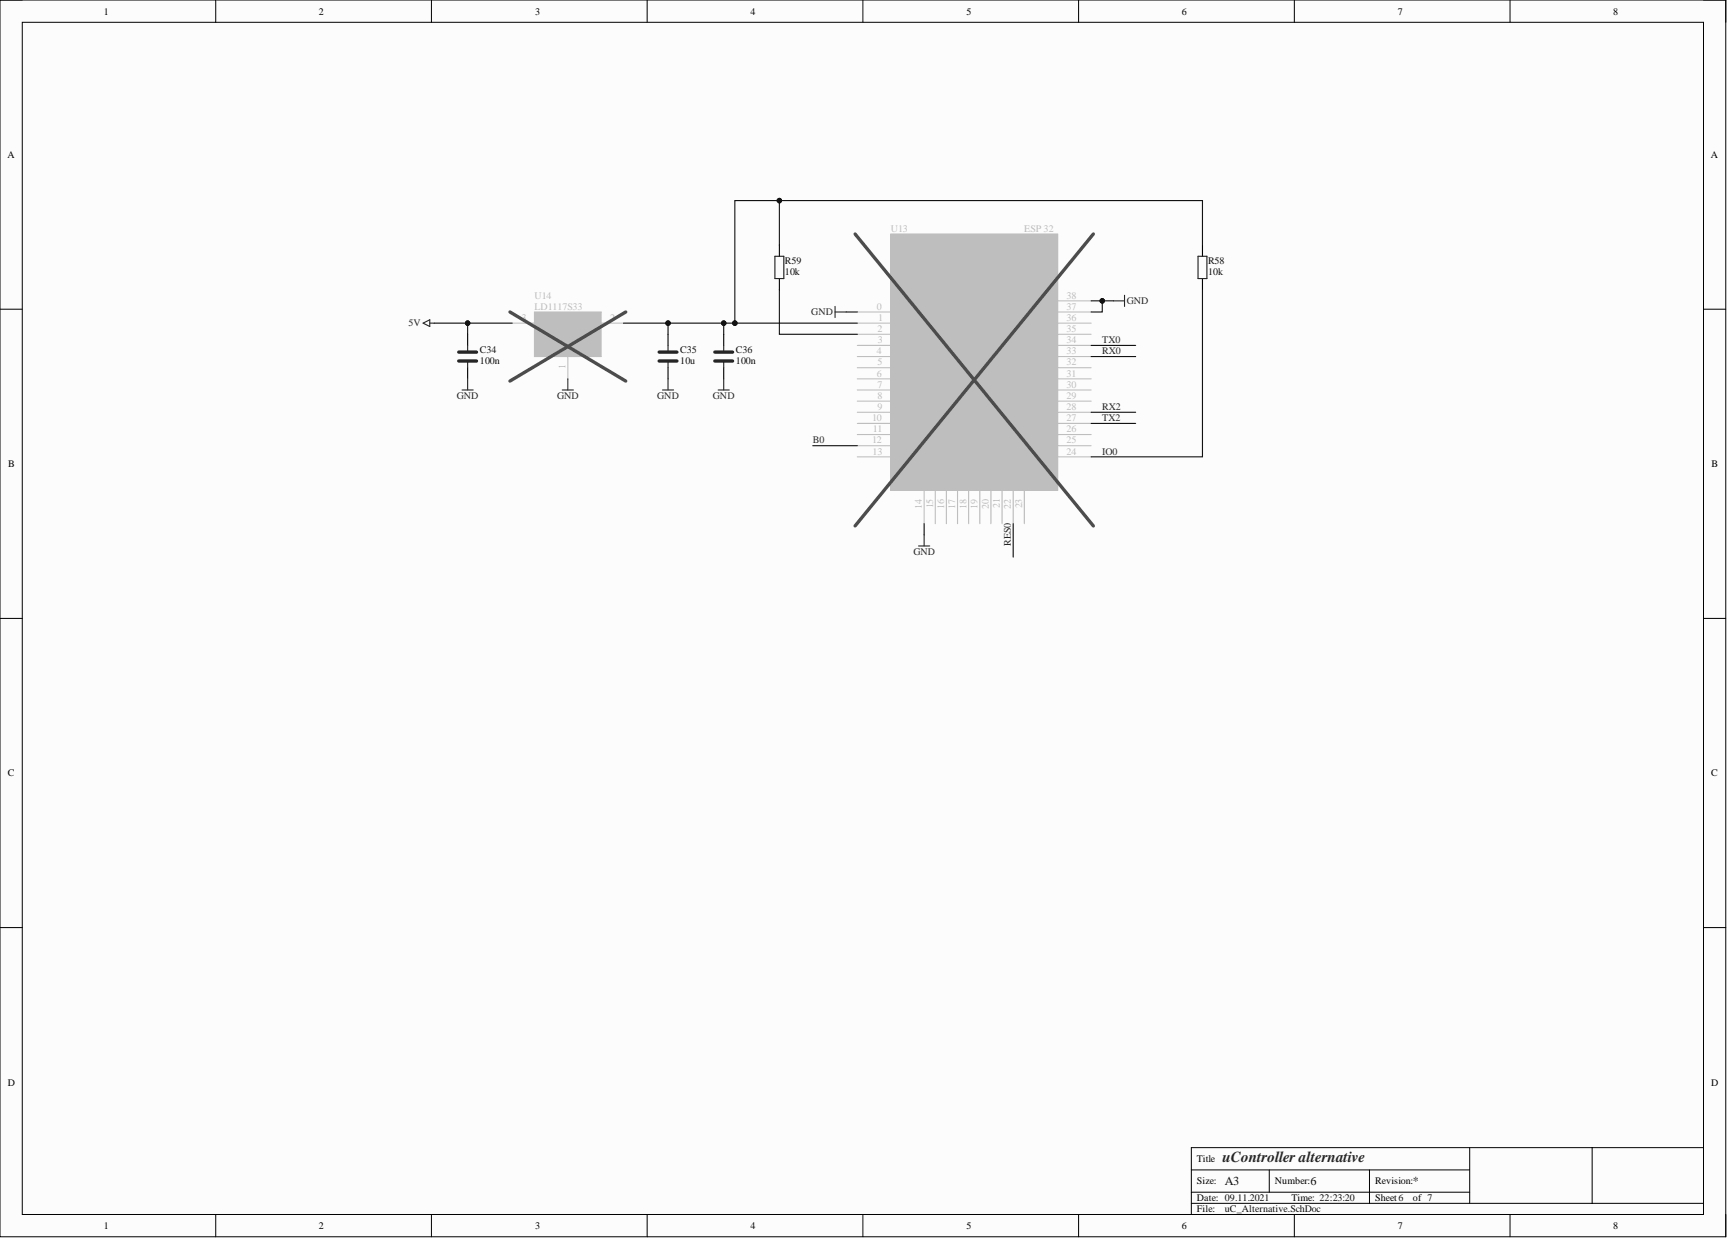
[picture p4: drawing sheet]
<svg xmlns="http://www.w3.org/2000/svg" width="393mm" height="282mm" viewBox="0 0 393 282" stroke-linecap="round" stroke-linejoin="round" font-family="sans-serif">
<path d="M0 0h393.1v281.6h-393.1z" fill-rule="evenodd" fill="#fcfcfc"/>
<path d="M0 0h393.1v281.6h-393.1z" fill="none" stroke="#000" stroke-width=".23"/>
<path d="M5.1 5.1h382.9v271.4h-382.9z" fill-rule="evenodd" fill="#fcfcfc"/>
<g fill="none" stroke="#000" stroke-width=".23">
<path d="M0 0h5.1M5.1 5.1h382.9v271.4h-382.9zM49.1 0v5.1M98.3 0v5.1M147.4 0v5.1M196.5 0v5.1M245.7 0v5.1M294.8 0v5.1M343.9 0v5.1M388 0h5.1v5.1M0 70.4h5.1M388 70.4h5.1"/>
<path d="M0 140.8h5.1M388 140.8h5.1M0 211.2h5.1M388 211.2h5.1M49.1 276.5v5.1M98.3 276.5v5.1M147.4 276.5v5.1M196.5 276.5v5.1M245.7 276.5v5.1M271.3 266.4h63.4M271.3 274h116.7M271.3 271.4h63.4"/>
<path d="M289.1 266.4v5M294.8 276.5v5.1M311.9 266.4v7.6M334.7 261.3v12.7M343.9 276.5v5.1M362.6 261.3v12.7M388 261.3h-116.7v15.2M393.1 276.5v5.1"/>
</g>
<path d="M202.9 53.3h38v58.3h-38z" fill-rule="evenodd" fill="#bebebe"/>
<path d="M202.9 53.3h38v58.3h-38z" fill="none" stroke="#bebebe" stroke-width=".23"/>
<g fill="none" stroke="#bebebe" stroke-width=".25">
<path d="M233.3 55.8v7.6M195.3 73.6h7.6M195.3 76.1h7.6M195.3 78.6h7.6M195.3 71h7.6M238.4 63.4v-7.6h-10.2v7.6h-5v-7.6h-5.1v7.6h-5.1v-7.6h-5.1v10.2M240.9 73.6h7.6M240.9 76.1h7.6M240.9 78.6h7.6M240.9 71h7.6M240.9 68.5h7.6M195.3 81.2h7.6"/>
<path d="M195.3 83.7h7.6M195.3 86.3h7.6M195.3 88.8h7.6M195.3 91.3h7.6M195.3 93.9h7.6M195.3 96.4h7.6M195.3 98.9h7.6M240.9 81.2h7.6M240.9 83.7h7.6M240.9 86.3h7.6M240.9 88.8h7.6M240.9 91.3h7.6"/>
<path d="M240.9 93.9h7.6M240.9 96.4h7.6M240.9 98.9h7.6M195.3 101.5h7.6M195.3 104h7.6M210.5 111.6v7.6M213 111.6v7.6M215.6 111.6v7.6M218.1 111.6v7.6M220.6 111.6v7.6M223.2 111.6v7.6M225.7 111.6v7.6"/>
<path d="M228.2 111.6v7.6M230.8 111.6v7.6M233.3 111.6v7.6M240.9 101.5h7.6M240.9 104h7.6"/>
</g>
<path d="M194.8 53.3l54.2 66.4M249 53.3l-54.2 66.4" fill="none" stroke="#4c4c4c" stroke-width=".76"/>
<path d="M96.4 73.6l1.5-.8v1.5zM97.9 73.6h1M190.2 69.8v2.5M190.2 71h2.5M253.6 68.5h2.5M256.1 67.2v2.6M209.2 124.3h2.5M210.5 121.8v2.5" fill="none" stroke="#262626" stroke-width=".25"/>
<path d="M121.7 71h15.2v10.2h-15.2z" fill-rule="evenodd" fill="#bebebe"/>
<path d="M121.7 71h15.2v10.2h-15.2z" fill="none" stroke="#bebebe" stroke-width=".23"/>
<path d="M116.7 73.6h5M136.9 73.6h5.1M129.3 81.2v5.1" fill="none" stroke="#bebebe" stroke-width=".25"/>
<path d="M116.1 71l26.4 15.8M142.5 71l-26.4 15.8" fill="none" stroke="#4c4c4c" stroke-width=".76"/>
<path d="M105.2 88.8h2.6M106.5 86.3v2.5M128.1 88.8h2.5M129.3 86.3v2.5M150.9 88.8h2.5M152.2 86.3v2.5M163.6 88.8h2.5M164.8 86.3v2.5" fill="none" stroke="#262626" stroke-width=".25"/>
<path d="M177.5 55.8v2.6M273.9 55.8v2.6M106.5 76.1v2.5M152.2 76.1v2.5M164.8 76.1v2.5M177.5 63.4v2.6M273.9 63.4v2.6M106.5 83.7v2.6M152.2 83.7v2.6M164.8 83.7v2.6" fill="none" stroke="#000" stroke-width=".25"/>
<path d="M106.5 78.6v1.6M152.2 78.6v1.6M164.8 78.6v1.6M106.5 82.2v1.5M152.2 82.2v1.5M164.8 82.2v1.5" fill="none" stroke="#222" stroke-width=".25"/>
<path d="M104.5 82.2h4M104.5 80.2h4M150.1 82.2h4.1M150.1 80.2h4.1M162.8 82.2h4.1M162.8 80.2h4.1" fill="none" stroke="#222" stroke-width=".76"/>
<path d="M176.5 58.4h2v5h-2zM272.9 58.4h2v5h-2z" fill="none" stroke="#1c1c1c" stroke-width=".25"/>
<path d="M248.5 78.6h10.2M253.6 68.5h-2.5v2.5h-2.6M248.5 81.2h10.2M248.5 96.4h10.2M210.5 119.2v2.6" fill="none" stroke="#0e0e0e" stroke-width=".25"/>
<circle cx="251.1" cy="68.5" r=".51" fill="#0e0e0e"/>
<circle cx="251.1" cy="68.5" r=".51" fill="none" stroke="#0e0e0e" stroke-width=".23"/>
<path d="M248.5 68.5h2.6" fill="none" stroke="#0e0e0e" stroke-width=".25"/>
<circle cx="251.1" cy="68.5" r=".51" fill="#0e0e0e"/>
<circle cx="251.1" cy="68.5" r=".51" fill="none" stroke="#0e0e0e" stroke-width=".23"/>
<path d="M106.5 73.6v2.5M192.7 71h2.6" fill="none" stroke="#0e0e0e" stroke-width=".25"/>
<circle cx="106.5" cy="73.6" r=".51" fill="#0e0e0e"/>
<circle cx="106.5" cy="73.6" r=".51" fill="none" stroke="#0e0e0e" stroke-width=".23"/>
<path d="M152.2 73.6v2.5" fill="none" stroke="#0e0e0e" stroke-width=".25"/>
<circle cx="152.2" cy="73.6" r=".51" fill="#0e0e0e"/>
<circle cx="152.2" cy="73.6" r=".51" fill="none" stroke="#0e0e0e" stroke-width=".23"/>
<path d="M98.9 73.6h17.8" fill="none" stroke="#0e0e0e" stroke-width=".25"/>
<circle cx="106.5" cy="73.6" r=".51" fill="#0e0e0e"/>
<circle cx="106.5" cy="73.6" r=".51" fill="none" stroke="#0e0e0e" stroke-width=".23"/>
<path d="M164.8 73.6v2.5" fill="none" stroke="#0e0e0e" stroke-width=".25"/>
<circle cx="164.8" cy="73.6" r=".51" fill="#0e0e0e"/>
<circle cx="164.8" cy="73.6" r=".51" fill="none" stroke="#0e0e0e" stroke-width=".23"/>
<path d="M273.9 55.8v-10.1h-106.5v27.9M273.9 66v38h-25.4M185.1 101.5h10.2M230.8 119.2v7.6" fill="none" stroke="#0e0e0e" stroke-width=".25"/>
<circle cx="177.5" cy="45.7" r=".51" fill="#0e0e0e"/>
<circle cx="177.5" cy="45.7" r=".51" fill="none" stroke="#0e0e0e" stroke-width=".23"/>
<circle cx="167.4" cy="73.6" r=".51" fill="#0e0e0e"/>
<circle cx="167.4" cy="73.6" r=".51" fill="none" stroke="#0e0e0e" stroke-width=".23"/>
<path d="M142 73.6h53.3" fill="none" stroke="#0e0e0e" stroke-width=".25"/>
<circle cx="152.2" cy="73.6" r=".51" fill="#0e0e0e"/>
<circle cx="152.2" cy="73.6" r=".51" fill="none" stroke="#0e0e0e" stroke-width=".23"/>
<circle cx="164.8" cy="73.6" r=".51" fill="#0e0e0e"/>
<circle cx="164.8" cy="73.6" r=".51" fill="none" stroke="#0e0e0e" stroke-width=".23"/>
<circle cx="167.4" cy="73.6" r=".51" fill="#0e0e0e"/>
<circle cx="167.4" cy="73.6" r=".51" fill="none" stroke="#0e0e0e" stroke-width=".23"/>
<path d="M177.5 45.7v10.1" fill="none" stroke="#0e0e0e" stroke-width=".25"/>
<circle cx="177.5" cy="45.7" r=".51" fill="#0e0e0e"/>
<circle cx="177.5" cy="45.7" r=".51" fill="none" stroke="#0e0e0e" stroke-width=".23"/>
<path d="M177.5 66v10.1h17.8M248.5 93.9h10.2" fill="none" stroke="#0e0e0e" stroke-width=".25"/>
<text font-size="3.5" fill="#262626" x="278.4" y="264.6">uController alternative</text>
<g font-size="2.8" fill="#0e0e0e">
<text x="279" y="269.8">A3</text>
<text x="298.5" y="269.8">6</text>
<text x="321.8" y="269.8">*</text>
</g>
<g font-size="2.3">
<text x="23.7" y="3.3">1</text>
<text x="72.6" y="3.3">2</text>
<text x="121.9" y="3.3">3</text>
<text x="170.9" y="3.3">4</text>
<text x="220.1" y="3.3">5</text>
<text x="269.1" y="3.3">6</text>
<text x="318.3" y="3.3">7</text>
<text x="367.5" y="3.3">8</text>
<text x="1.7" y="35.9">A</text>
<text x="389.7" y="35.9">A</text>
<text x="1.9" y="106.4">B</text>
<text x="389.9" y="106.4">B</text>
<text x="1.8" y="176.7">C</text>
<text x="389.8" y="176.7">C</text>
<text x="1.8" y="247.2">D</text>
<text x="389.8" y="247.2">D</text>
<text x="272.6" y="264.6">Title</text>
<text x="272.6" y="269.7">Size:</text>
<text x="290.4" y="269.7">Number:</text>
<text x="313.2" y="269.7">Revision:</text>
<text x="272.6" y="273.5">Date: 09.11.2021</text>
<text x="294.2" y="273.5">Time: 22:23:20</text>
<text x="313.2" y="273.5">Sheet6</text>
<text x="321.8" y="273.5">of 7</text>
<text x="23.7" y="279.8">1</text>
<text x="72.6" y="279.8">2</text>
<text x="121.9" y="279.8">3</text>
<text x="170.9" y="279.8">4</text>
<text x="220.1" y="279.8">5</text>
<text x="269.1" y="279.8">6</text>
<text x="272.6" y="276">File:</text>
<text x="318.3" y="279.8">7</text>
<text x="367.5" y="279.8">8</text>
</g>
<g font-size="2.3" fill="#bebebe">
<text x="202.9" y="52.8">U13</text>
<text x="233.3" y="52.8">ESP 32</text>
<text x="121.7" y="70.5">LD1117S33</text>
<text x="121.7" y="68">U14</text>
<text x="199.7" y="70.5">0</text>
<text x="204.6" y="71.8">GND</text>
<text x="231.9" y="69.3">P_GND</text>
<text x="234.2" y="71.8">GND</text>
<text x="242.9" y="70.5">37</text>
<text x="242.9" y="68">38</text>
<text x="118.8" y="73.1">3</text>
<text x="139" y="73.1">2</text>
<text x="199.8" y="75.6">2</text>
<text x="200" y="73.1">1</text>
<text x="242.9" y="75.6">35</text>
<text x="242.9" y="73.1">36</text>
<text x="130.1" y="79.4" transform="rotate(-90 130.1 79.4)">GND</text>
<text x="199.7" y="80.7">4</text>
<text x="199.8" y="83.2">5</text>
<text x="199.9" y="78.1">3</text>
<text x="204.6" y="79.4">SENSOR_VP</text>
<text x="204.6" y="81.9">SENSOR_VN</text>
<text x="242.9" y="83.2">32</text>
<text x="242.9" y="80.7">33</text>
<text x="242.9" y="78.1">34</text>
<text x="128.8" y="84.1" transform="rotate(-90 128.8 84.1)">1</text>
<text x="199.7" y="85.7">6</text>
<text x="199.8" y="88.3">7</text>
<text x="242.9" y="88.3">30</text>
<text x="242.9" y="85.7">31</text>
<text x="198.6" y="95.9">10</text>
<text x="199.8" y="90.8">8</text>
<text x="199.8" y="93.4">9</text>
<text x="242.9" y="95.9">27</text>
<text x="242.9" y="93.4">28</text>
<text x="242.9" y="90.8">29</text>
<text x="198.6" y="101">12</text>
<text x="198.8" y="98.4">11</text>
<text x="242.9" y="101">25</text>
<text x="242.9" y="98.4">26</text>
<text x="198.7" y="103.5">13</text>
<text x="204.6" y="102.2">IO14</text>
<text x="204.6" y="104.8">IO12</text>
<text x="235.7" y="104.8">IO0</text>
<text x="235.7" y="102.2">IO4</text>
<text x="242.9" y="103.5">24</text>
<text x="210" y="115.9" transform="rotate(-90 210 115.9)">14</text>
<text x="212.5" y="115.8" transform="rotate(-90 212.5 115.8)">15</text>
<text x="215" y="115.9" transform="rotate(-90 215 115.9)">16</text>
<text x="217.6" y="115.9" transform="rotate(-90 217.6 115.9)">17</text>
<text x="220.1" y="115.9" transform="rotate(-90 220.1 115.9)">18</text>
<text x="222.7" y="115.9" transform="rotate(-90 222.7 115.9)">19</text>
<text x="225.2" y="115.9" transform="rotate(-90 225.2 115.9)">20</text>
<text x="227.7" y="115.7" transform="rotate(-90 227.7 115.7)">21</text>
<text x="230.3" y="115.9" transform="rotate(-90 230.3 115.9)">22</text>
<text x="232.8" y="115.8" transform="rotate(-90 232.8 115.8)">23</text>
</g>
<g font-size="2.3" fill="#0e0e0e">
<text x="178.8" y="62.7">10k</text>
<text x="178.8" y="60.1">R59</text>
<text x="275.1" y="62.7">10k</text>
<text x="275.1" y="60.1">R58</text>
<text x="109.3" y="83">100n</text>
<text x="109.3" y="80.4">C34</text>
<text x="154.9" y="83">10u</text>
<text x="154.9" y="80.4">C35</text>
<text x="167.6" y="83">100n</text>
<text x="167.6" y="80.4">C36</text>
<text x="279" y="276">uC_Alternative.SchDoc</text>
</g>
<g font-size="2.3" fill="#262626">
<text x="184.8" y="71.8">GND</text>
<text x="256.6" y="69.3">GND</text>
<text x="93.1" y="74.3">5V</text>
<text x="251.1" y="78.1">TX0</text>
<text x="251.1" y="80.7">RX0</text>
<text x="104.1" y="90.8">GND</text>
<text x="126.9" y="90.8">GND</text>
<text x="149.7" y="90.8">GND</text>
<text x="162.4" y="90.8">GND</text>
<text x="251.1" y="95.9">TX2</text>
<text x="251.1" y="93.4">RX2</text>
<text x="185.1" y="101">B0</text>
<text x="251.1" y="103.5">IO0</text>
<text x="230.3" y="124.3" transform="rotate(-90 230.3 124.3)">RES0</text>
<text x="208" y="126.3">GND</text>
</g>
</svg>
